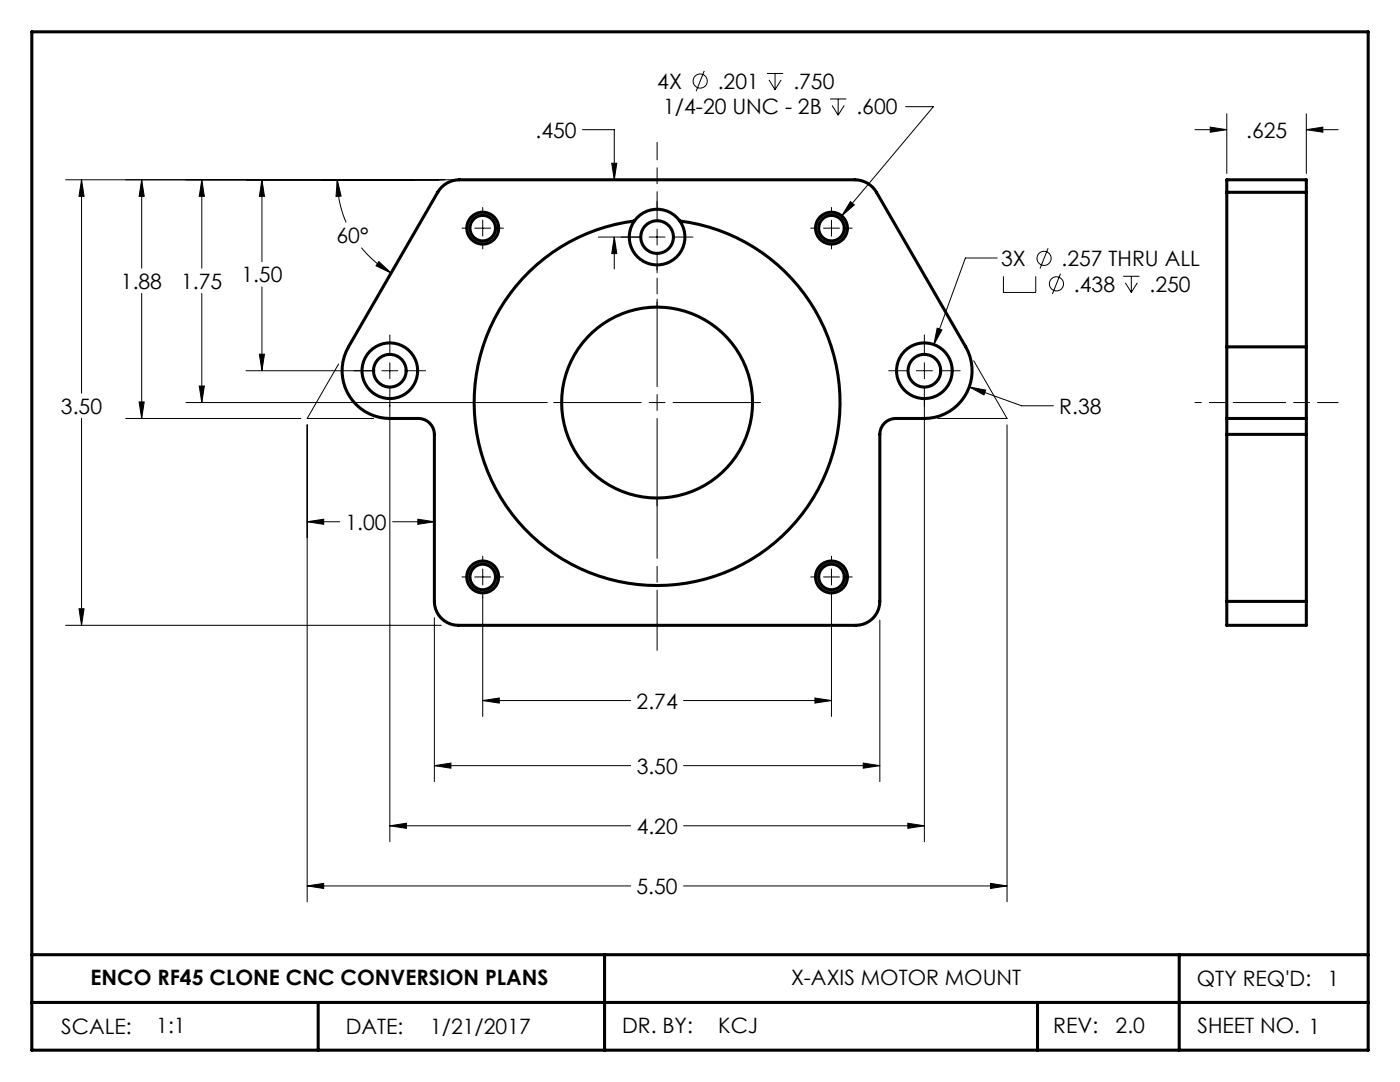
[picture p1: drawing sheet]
<svg xmlns="http://www.w3.org/2000/svg" width="279mm" height="216mm" viewBox="0 0 279 216" stroke-linecap="round" stroke-linejoin="round" font-family="sans-serif">
<g fill="none" stroke="#000" stroke-width=".2">
<path d="M140.5 14.2l-1.6 4M153.1 14.7h3.2M153.5 16l1.2 1.9M154.7 14.7v3.2M155.9 16l-1.2 1.9M165.7 19.7h3.2M167.3 19.7v3.3M13.1 35.9h77.3M16.3 35.9l.5 3.3h-1zM16.3 35.9v42.5M28.3 35.9l.5 3.3h-1zM28.3 35.9v17.6"/>
<path d="M40.3 35.9l.5 3.3h-1zM40.3 35.9v17.6M52.3 35.9l.5 3.3h-1zM52.3 35.9v16.3M67.3 35.9l.8 3.2-1 .1zM67.3 35.9a21.5 21.5 0 0 0 1.8 8.5M116.2 25.9h6.4v10M122.1 32.6h1l-.5 3.3zM166.1 21l1.2 2M168.5 21l-1.2 2M180.7 21.3h5.6l-18.3 21.8M238.5 25.9h6.3"/>
<path d="M241.5 25.4l3.3 .5-3.3 .5zM244.8 22.7v11.9M260.7 25.9l3.3-.5v1zM260.7 25.9h6.4M260.7 22.7v11.9M28.3 58.6v24.9M40.3 58.6v21.7M52.3 57.3v16.7M72.1 49.4a21.5 21.5 0 0 0 6 5.1M75.6 52.2l2.5 2.3-3.1-1.5zM92.2 45.5h1M94.7 45.5h3.2"/>
<path d="M96.3 41.4v1M96.3 43.9v3.2M96.3 48.7v1M99.5 45.5h1M119.4 47.3h8.6M122.6 47.3l.5 3.3h-1zM122.6 47.3v6.4M129.6 47.3h3.1M131.1 40.2v3.9M131.1 45.7v3.2M131.1 50.5v4M131.1 59.7v17.5"/>
<path d="M134.3 47.3h4M161.8 45.5h1M164.4 45.5h3.1M165.9 41.4v1M165.9 43.9v3.2M165.9 48.7v1M169.1 45.5h1M169.7 40.2l.8 .7-2.5 2.2zM199 51.5h-6.3l-6.3 17.3M200.3 55.1v3.3h6.4v-3.3M209.2 49.5l-1.6 4.1M211.6 54.6l-1.6 4.1"/>
<path d="M224.2 55.1h3.2M224.6 56.4l1.2 2M225.8 55.1v3.3M227 56.4l-1.2 2M39.8 77h1l-.5 3.3zM49.1 74h25.7M51.8 70.7h1l-.5 3.3zM67.6 72.6l-6.3 10.9h13.3M76.2 74h3.2M77.8 66.8v4M77.8 72.4v3.2M77.8 77.2v90.8"/>
<path d="M81 74h3.9M131.1 78.7v3.2M177.3 74h4M182.9 74h3.2M184.5 66.8v4M184.5 72.4v3.2M184.5 77.2v90.8M187 65.5l1 .3-1.6 3zM187.7 74h3.9M193.4 77.2l3.3 .6-.3 1zM193.4 77.2l10.5 3.8h6.3M194.3 72l6.7 11.5h-13.9"/>
<path d="M16.3 83.5v41.3M25.1 83.5h34.9M27.8 80.2h1l-.5 3.3zM37.1 80.3h72.1M61.3 84.8v95.2M110.5 80.3h17.5M129.6 80.3h3.1M131.1 83.5v17.5M134.3 80.3h17.5M201 84.8v95.2M61.3 104.1l3.3-.5v1zM61.3 104.1h6.5"/>
<path d="M78.4 104.1h8.3M83.4 103.6l3.3 .5-3.3 .5zM92.2 115.1h1M94.7 115.1h3.2M96.3 111v1M96.3 113.5v3.2M96.3 118.3v24.7M99.5 115.1h1M161.8 115.1h1M164.4 115.1h3.1M165.9 111v1M165.9 113.5v3.2"/>
<path d="M165.9 118.3v24.7M169.1 115.1h1M13.1 124.8h75M15.8 121.5h1l-.5 3.3zM86.7 123.3v32.7M96.3 139.8l3.3-.5v1zM96.3 139.8h29.6M136.4 139.8h29.5M162.6 139.3l3.3 .5-3.3 .5zM175.6 123.7v32.3M86.7 152.8l3.3-.5v1zM86.7 152.8h39.2"/>
<path d="M136.4 152.8h39.2M172.3 152.3l3.3 .5-3.3 .5zM61.3 176.8l3.3-.5v1zM61.3 176.8h64.6M77.8 164.8l3.3-.5v1zM77.8 164.8h48.1M136.4 176.8h64.6M136.4 164.8h48.1M181.2 164.3l3.3 .5-3.3 .5zM197.7 176.3l3.3 .5-3.3 .5z"/>
<circle cx="139.7" cy="16.2" r="1.41"/>
<circle cx="208.4" cy="51.6" r="1.41"/>
<circle cx="210.8" cy="56.6" r="1.41"/>
</g>
<path d="M99.5 45.5a3.2 3.2 0 0 1-4.7 2.8 3.2 3.2 0 0 1-.2-5.4 3.2 3.2 0 0 1 4.9 2.4v.2M169.1 45.5a3.2 3.2 0 0 1-4.7 2.8 3.2 3.2 0 0 1-.2-5.4 3.2 3.2 0 0 1 4.9 2.4v.2M99.5 115.1a3.2 3.2 0 0 1-4.7 2.8 3.2 3.2 0 0 1-.2-5.4 3.2 3.2 0 0 1 4.9 2.4v.2M169.1 115.1a3.2 3.2 0 0 1-4.7 2.8 3.2 3.2 0 0 1-.2-5.4 3.2 3.2 0 0 1 4.9 2.4v.2" fill="none" stroke="#000" stroke-width=".2" stroke-dasharray="3.2 .8" stroke-dashoffset="1.5" stroke-linecap="butt"/>
<path d="M247.4 80.3h19.7" fill="none" stroke="#000" stroke-width=".2" stroke-dasharray="19 1.6 3.2 1.6" stroke-dashoffset="9.8"/>
<path d="M247.4 80.3h-8.9" fill="none" stroke="#000" stroke-width=".2" stroke-dasharray="19 1.6 3.2 1.6" stroke-dashoffset="17.8"/>
<path d="M131.1 28.4v13.3" fill="none" stroke="#000" stroke-width=".2" stroke-dasharray="19 1.6 3.2 1.6" stroke-dashoffset="15.5"/>
<path d="M131.1 52.9v8.4" fill="none" stroke="#000" stroke-width=".2" stroke-dasharray="19 1.6 3.2 1.6" stroke-dashoffset="18"/>
<path d="M131.1 99.4v30.4" fill="none" stroke="#000" stroke-width=".2" stroke-dasharray="19 1.6 3.2 1.6" stroke-dashoffset="7"/>
<g fill="none" stroke="#000" stroke-width=".61">
<path d="M6.3 6.3h266.7v203.2h-266.7zM88.1 37.3a5 5 0 0 1 3.6-1.4h78.9a5 5 0 0 1 4.3 2.5l17.8 30.8a9.5 9.5 0 0 1-8.2 14.3h-5.7a3.2 3.2 0 0 0-3.2 3.2v33.3a4.8 4.8 0 0 1-4.8 4.8h-79.3a4.8 4.8 0 0 1-4.8-4.8v-33.3a3.2 3.2 0 0 0-3.2-3.2h-5.7a9.5 9.5 0 0 1-8.3-14.3l17.9-30.8zM244.8 35.9h15.9v88.9h-15.9zM244.8 38.4h15.9M126.6 44.1a5.6 5.6 0 0 1 9.1 0M126.6 44.1a36.5 36.5 0 0 0-26.3 55.8 36.5 36.5 0 0 0 61.7 0 36.5 36.5 0 0 0-26.3-55.8M126.6 44.1a5.6 5.6 0 0 0 4.5 8.8 5.6 5.6 0 0 0 4.6-8.8M244.8 69.2h15.9M244.8 83.5h15.9M244.8 86.7h15.9M244.8 120h15.9M6.3 190.5h266.7"/>
<path d="M120.6 190.5v19M235.3 190.5v19M6.3 200h266.7M63.5 200v9.5M207.1 200v9.5"/>
<circle cx="96.3" cy="45.5" r="2.55"/>
<circle cx="96.3" cy="45.5" r="3.2"/>
<circle cx="131.1" cy="47.3" r="3.3"/>
<circle cx="165.9" cy="45.5" r="3.2"/>
<circle cx="165.9" cy="45.5" r="2.55"/>
<circle cx="77.8" cy="74" r="3.3"/>
<circle cx="77.8" cy="74" r="5.6"/>
<circle cx="184.5" cy="74" r="5.6"/>
<circle cx="184.5" cy="74" r="3.3"/>
<circle cx="131.1" cy="80.3" r="19.1"/>
<circle cx="96.3" cy="115.1" r="2.55"/>
<circle cx="96.3" cy="115.1" r="3.2"/>
<circle cx="165.9" cy="115.1" r="2.55"/>
<circle cx="165.9" cy="115.1" r="3.2"/>
</g>
<g fill="#000">
<path d="M67.3 35.9l.8 3.2-1 .1zM75.6 52.2l2.5 2.3-3.1-1.5zM16.3 35.9l.5 3.3h-1zM15.8 121.5h1l-.5 3.3zM86.7 152.8l3.3-.5v1zM172.3 152.3l3.3 .5-3.3 .5zM77.8 164.8l3.3-.5v1zM181.2 164.3l3.3 .5-3.3 .5zM169.7 40.2l-1.7 2.9 2.5-2.2zM51.8 70.7h1l-.5 3.3zM52.3 35.9l.5 3.3h-1zM187 65.5l-.6 3.3 1.6-3zM39.8 77h1l-.5 3.3zM40.3 35.9l.5 3.3h-1zM96.3 139.8l3.3-.5v1zM162.6 139.3l3.3 .5-3.3 .5zM122.1 32.6h1l-.5 3.3zM122.6 47.3l.5 3.3h-1zM193.4 77.2l3 1.6 .3-1zM241.5 25.4l3.3 .5-3.3 .5zM260.7 25.9l3.3-.5v1z"/>
<path d="M61.3 176.8l3.3-.5v1zM197.7 176.3l3.3 .5-3.3 .5zM27.8 80.2h1l-.5 3.3zM28.3 35.9l.5 3.3h-1zM61.3 104.1l3.3-.5v1zM83.4 103.6l3.3 .5-3.3 .5z"/>
</g>
<g font-size="4.2">
<text x="131.2" y="17.7">4X</text>
<text x="143.2" y="17.7">.201</text>
<text x="158.3" y="17.7">.750</text>
<text x="132.4" y="22.8">1/4-20 UNC - 2B</text>
<text x="170.9" y="22.8">.600</text>
<text x="106.9" y="27.5">.450</text>
<text x="248.7" y="27.5">.625</text>
<text x="67.2" y="48.5">60°</text>
<text x="199.8" y="53.1">3X</text>
<text x="211.9" y="53.1">.257 THRU ALL</text>
<text x="24.1" y="57.6">1.88</text>
<text x="36.2" y="57.6">1.75</text>
<text x="48.2" y="56.3">1.50</text>
<text x="214.3" y="58.2">.438</text>
<text x="229.4" y="58.2">.250</text>
<text x="12.2" y="82.6">3.50</text>
<text x="211.4" y="82.6">R.38</text>
<text x="69" y="105.7">1.00</text>
<text x="127.1" y="141.4">2.74</text>
<text x="127.1" y="154.4">3.50</text>
<text x="127.1" y="166.4">4.20</text>
<text x="127" y="178.4">5.50</text>
<text x="18.1" y="196.6">ENCO RF45 CLONE CNC CONVERSION PLANS</text>
<text x="157.9" y="196.6">X-AXIS MOTOR MOUNT</text>
<text x="238.9" y="196.8">QTY REQ'D:</text>
<text x="265" y="196.8">1</text>
<text x="12.2" y="206.3">SCALE:</text>
<text x="31.2" y="206.1">1:1</text>
<text x="69" y="206.3">DATE:</text>
<text x="85.8" y="206.3">1/21/2017</text>
<text x="124.2" y="206.1">DR. BY:</text>
<text x="143.3" y="206.1">KCJ</text>
<text x="210.2" y="206.2">REV:</text>
<text x="222.7" y="206.2">2.0</text>
<text x="239" y="206.2">SHEET NO. 1</text>
</g>
</svg>
